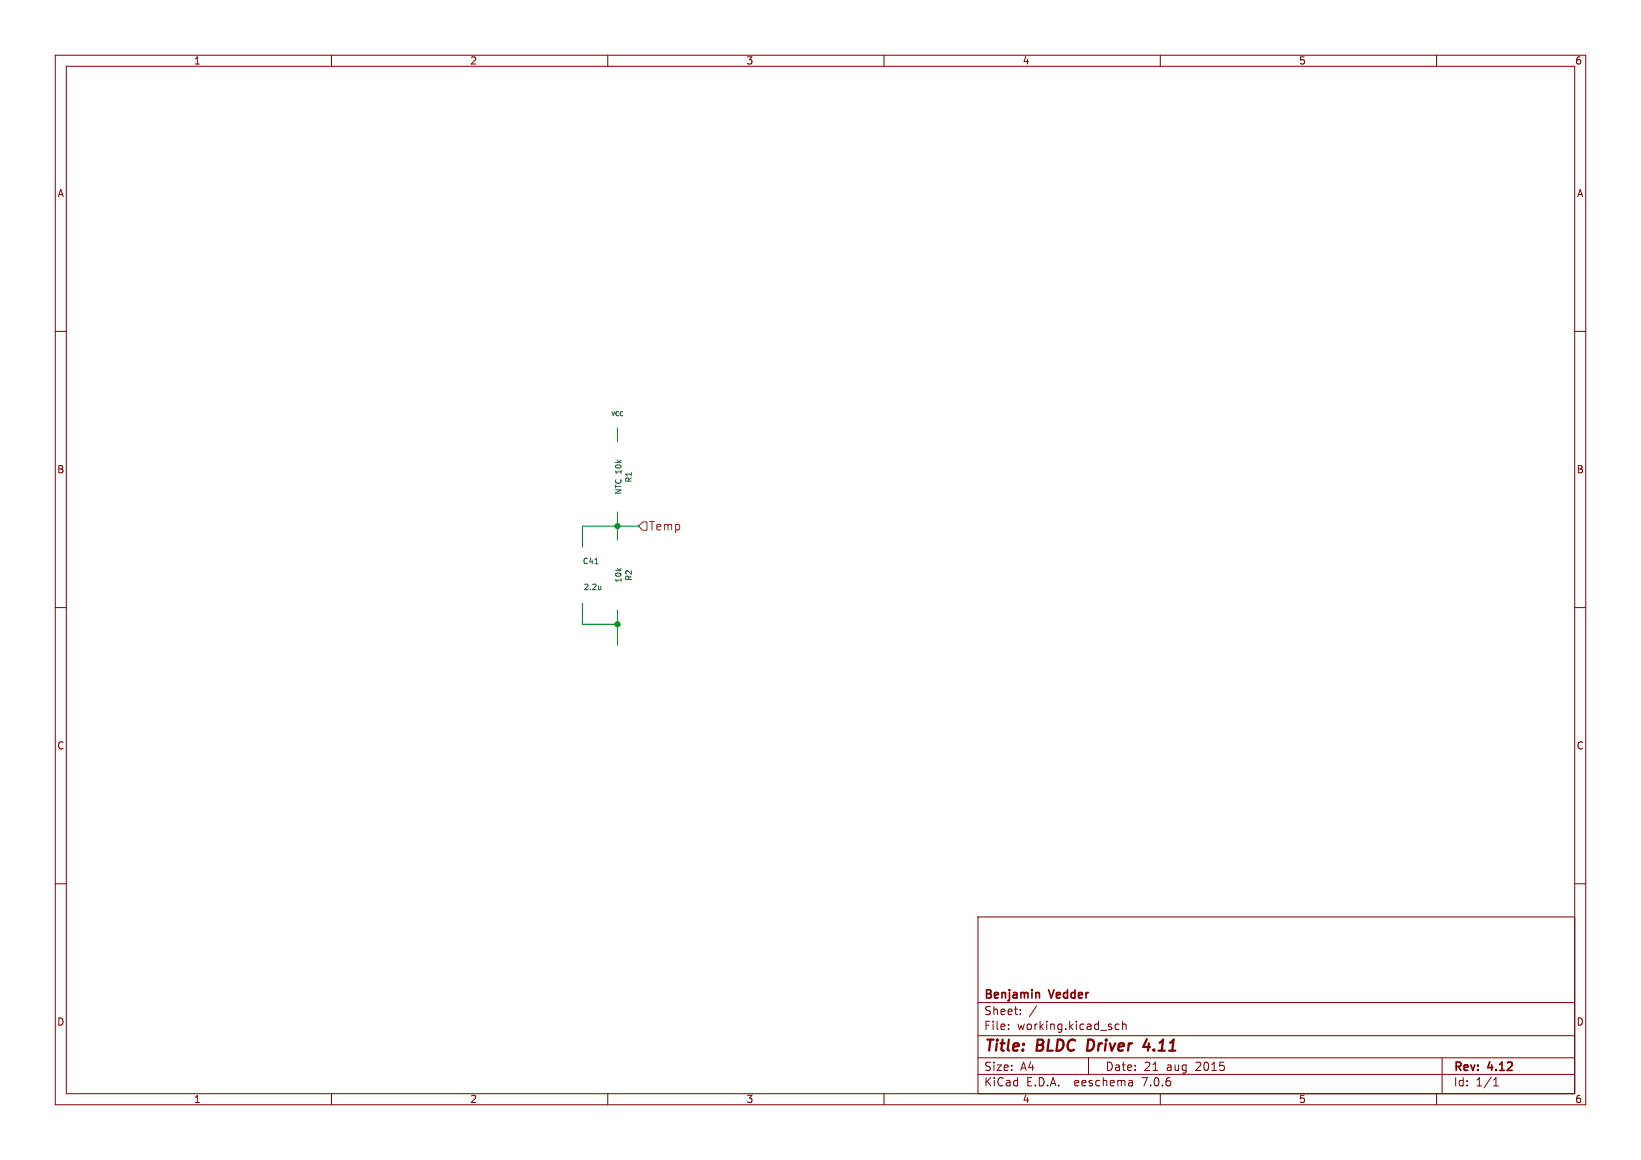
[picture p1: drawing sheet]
(kicad_sch (version 20230121) (generator eeschema)

 (paper "A4")

 (title_block
  (title "BLDC Driver 4.11")
  (date "21 aug 2015")
  (rev "4.12")
  (company "Benjamin Vedder"))

 (lib_symbols)

 (junction (at 111.76 113.03) (diameter 0) (color 0 0 0 0))
 (junction (at 111.76 95.25) (diameter 0) (color 0 0 0 0))

 (wire (pts (xy 105.41 113.03) (xy 111.76 113.03)) (stroke (width 0) (type default)))
 (wire (pts (xy 111.76 113.03) (xy 111.76 116.84)) (stroke (width 0) (type default)))
 (wire (pts (xy 111.76 77.47) (xy 111.76 80.01)) (stroke (width 0) (type default)))
 (wire (pts (xy 105.41 109.22) (xy 105.41 113.03)) (stroke (width 0) (type default)))
 (wire (pts (xy 111.76 95.25) (xy 111.76 97.79)) (stroke (width 0) (type default)))
 (wire (pts (xy 111.76 92.71) (xy 111.76 95.25)) (stroke (width 0) (type default)))
 (wire (pts (xy 111.76 110.49) (xy 111.76 113.03)) (stroke (width 0) (type default)))
 (wire (pts (xy 105.41 95.25) (xy 111.76 95.25)) (stroke (width 0) (type default)))
 (wire (pts (xy 111.76 95.25) (xy 115.57 95.25)) (stroke (width 0) (type default)))
 (wire (pts (xy 105.41 95.25) (xy 105.41 99.06)) (stroke (width 0) (type default)))

 (hierarchical_label "Temp" (shape input) (at 115.57 95.25 0) (effects (font (size 1.524 1.524)) (justify left)))

 (symbol (lib_id "R-RESCUE-BLDC_4") (at 111.76 86.36 0) (unit 1) (in_bom yes) (on_board yes) (dnp no)
  (property "Reference" "R1" (at 113.792 86.36 90) (effects (font (size 1.016 1.016))))
  (property "Value" "NTC 10k" (at 111.9378 86.3346 90) (effects (font (size 1.016 1.016))))
  (property "Footprint" "CRF1:SMD-0603_r" (at 109.982 86.36 90) (effects (font (size 0.762 0.762)) hide))
  (property "Datasheet" "" (at 111.76 86.36 0) (effects (font (size 0.762 0.762)))))

 (symbol (lib_id "R-RESCUE-BLDC_4") (at 111.76 104.14 0) (unit 1) (in_bom yes) (on_board yes) (dnp no)
  (property "Reference" "R2" (at 113.792 104.14 90) (effects (font (size 1.016 1.016))))
  (property "Value" "10k" (at 111.9378 104.1146 90) (effects (font (size 1.016 1.016))))
  (property "Footprint" "CRF1:SMD-0603_r" (at 109.982 104.14 90) (effects (font (size 0.762 0.762)) hide))
  (property "Datasheet" "" (at 111.76 104.14 0) (effects (font (size 0.762 0.762)))))

 (symbol (lib_id "C-RESCUE-BLDC_4") (at 105.41 104.14 0) (unit 1) (in_bom yes) (on_board yes) (dnp no)
  (property "Reference" "C41" (at 105.41 101.6 0) (effects (font (size 1.016 1.016)) (justify left)))
  (property "Value" "2.2u" (at 105.5624 106.299 0) (effects (font (size 1.016 1.016)) (justify left)))
  (property "Footprint" "CRF1:SMD-0603_c" (at 106.3752 107.95 0) (effects (font (size 0.762 0.762)) hide))
  (property "Datasheet" "" (at 105.41 104.14 0) (effects (font (size 1.524 1.524)))))

 (symbol (lib_id "VCC") (at 111.76 77.47 0) (unit 1) (in_bom yes) (on_board yes) (dnp no)
  (property "Reference" "#PWR019" (at 111.76 74.93 0) (effects (font (size 0.762 0.762)) hide))
  (property "Value" "VCC" (at 111.76 74.93 0) (effects (font (size 0.762 0.762))))
  (property "Footprint" "" (at 111.76 77.47 0) (effects (font (size 1.524 1.524))))
  (property "Datasheet" "" (at 111.76 77.47 0) (effects (font (size 1.524 1.524)))))

 (symbol (lib_id "GND-RESCUE-BLDC_4") (at 111.76 116.84 0) (unit 1) (in_bom yes) (on_board yes) (dnp no)
  (property "Reference" "#PWR020" (at 111.76 116.84 0) (effects (font (size 0.762 0.762)) hide))
  (property "Value" "GND" (at 111.76 118.618 0) (effects (font (size 0.762 0.762)) hide))
  (property "Footprint" "" (at 111.76 116.84 0) (effects (font (size 1.524 1.524))))
  (property "Datasheet" "" (at 111.76 116.84 0) (effects (font (size 1.524 1.524)))))

 (sheet_instances (path "" (page "1"))))
